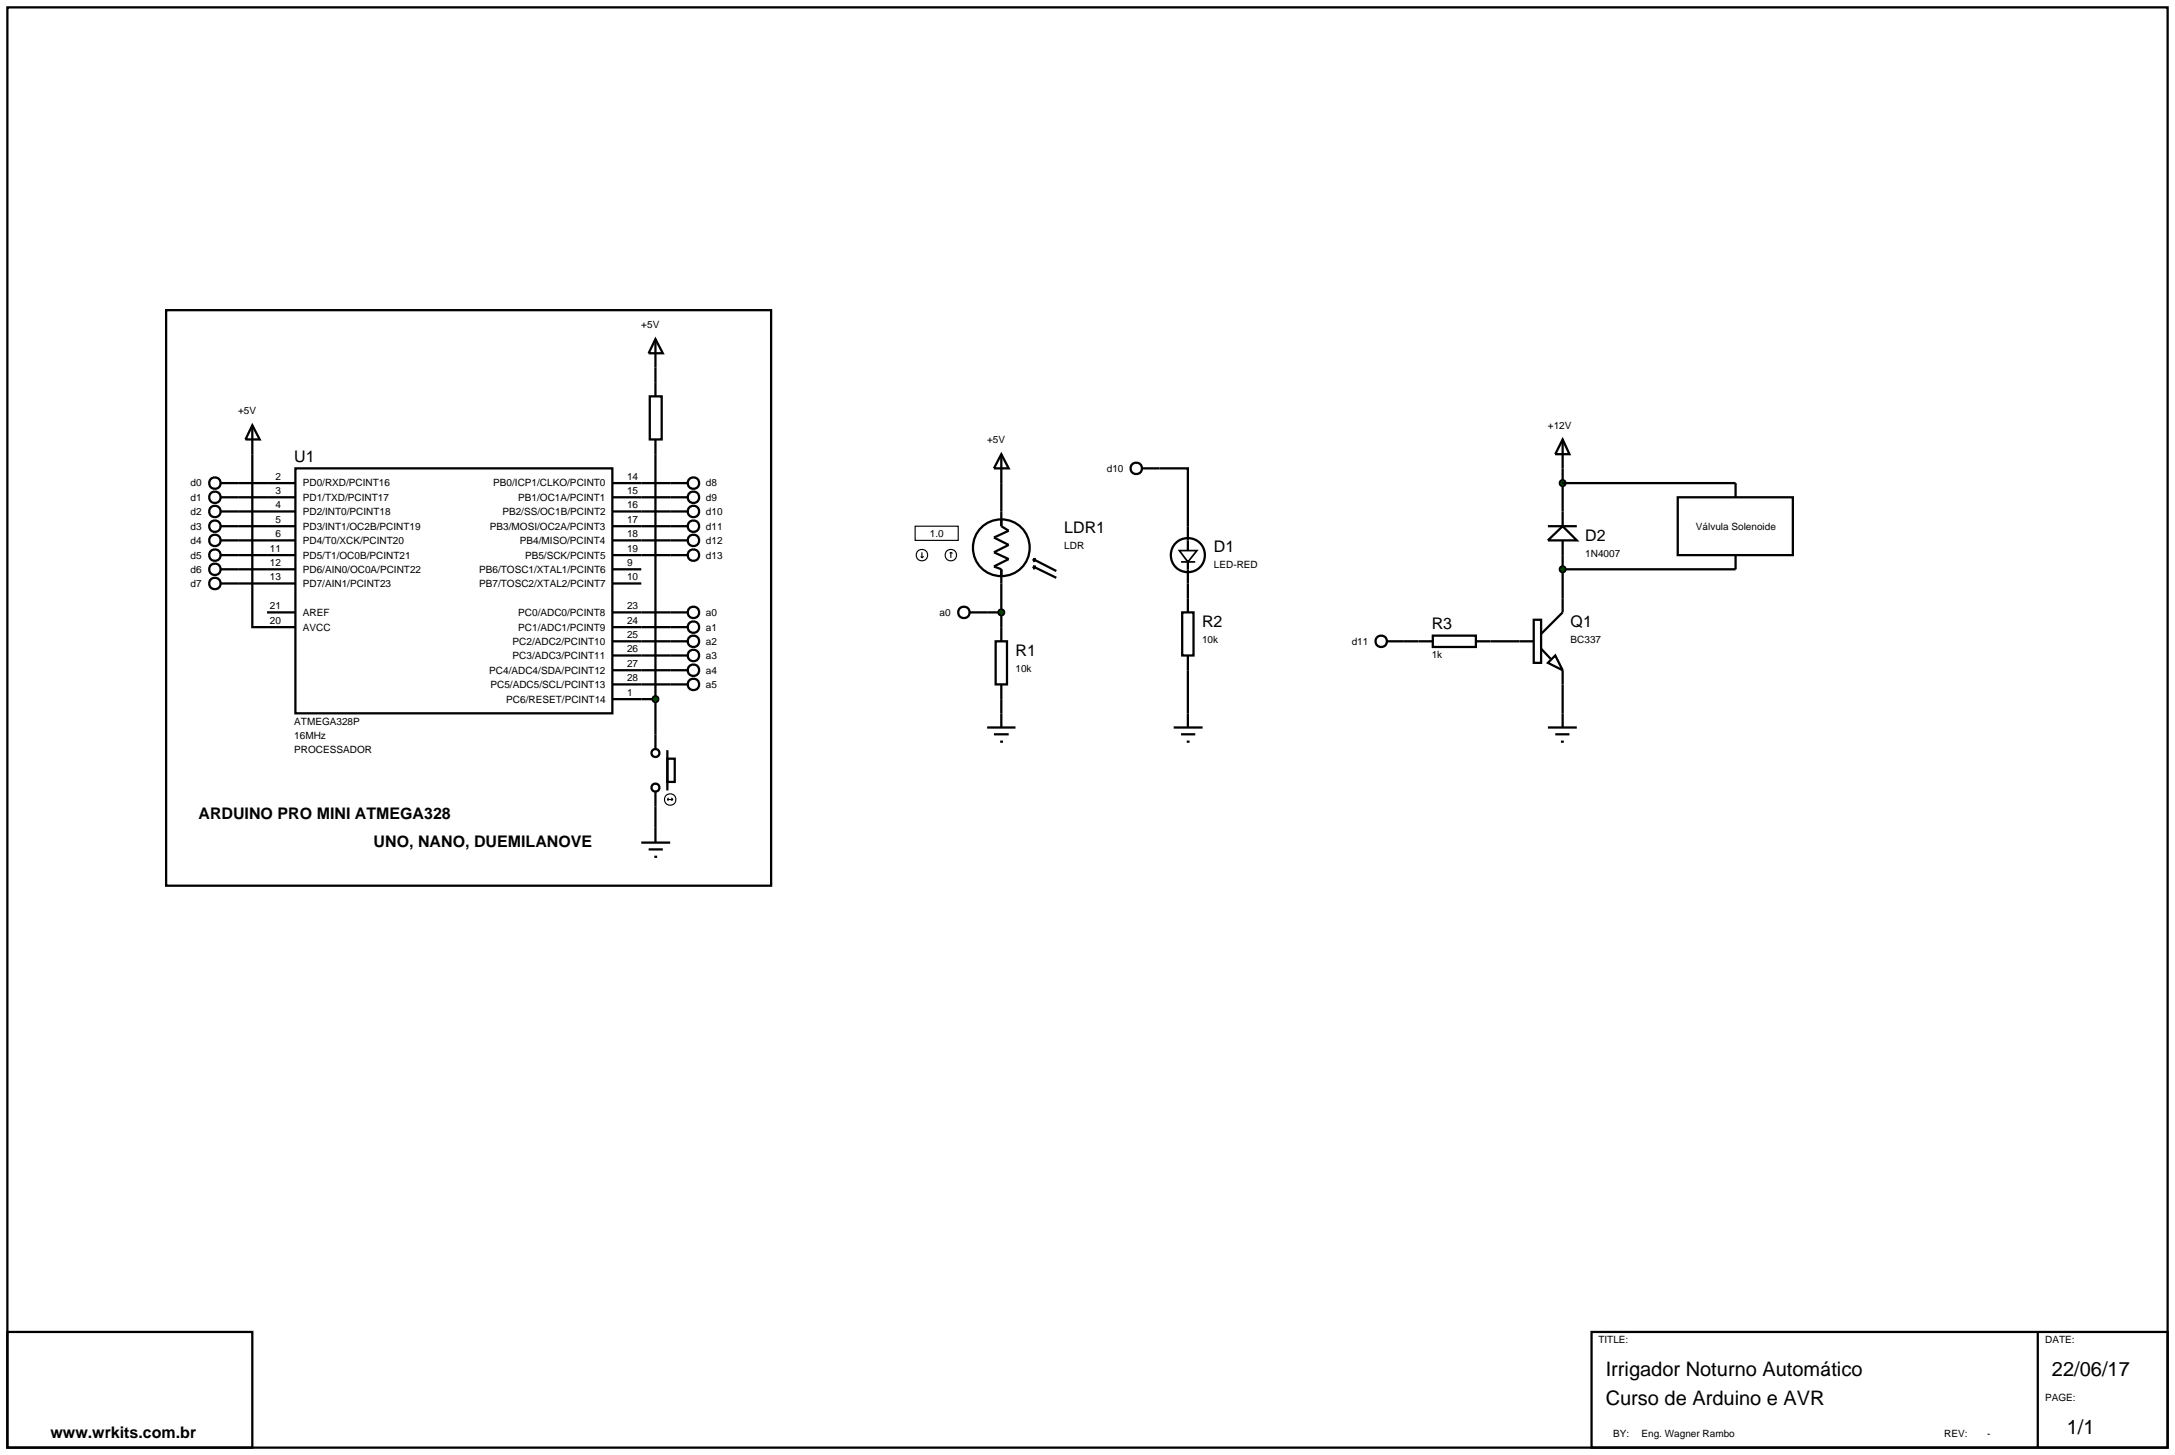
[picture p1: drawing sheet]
<svg xmlns="http://www.w3.org/2000/svg" width="384mm" height="257mm" viewBox="0 0 384 257" stroke-linecap="round" stroke-linejoin="round" font-family="sans-serif">
<g fill="none" stroke="#000" stroke-width=".4">
<path d="M1.3 1.3h381v254h-381zM29.3 54.7h106.7v101.5h-106.7zM44.5 75v35.6h7.6M44.5 75l1.3 2.5h-2.5zM114.6 69.9h2.1v7.6h-2.1zM115.6 64.8v5.1M115.6 77.5v54.6M38.9 85.2h13.2M38.9 87.7h13.2M38.9 92.8h13.2M38.9 90.2h13.2M38.9 95.3h13.2"/>
<path d="M38.9 97.9h13.2M52.1 82.6h55.9v43.2h-55.9zM108 85.2h13.2M108 87.7h13.2M108 92.8h13.2M108 90.2h13.2M108 95.3h13.2M108 97.9h13.2M176.6 85.2v5M204.5 82.6h5v10.2M275.6 82.6v7.6M275.6 97.9v7.6"/>
<path d="M38.9 100.4h13.2M38.9 102.9h13.2M47.1 108h5M108 100.4h5.1M108 102.9h5.1M108 108h13.2M108 110.6h13.2M108 113.1h13.2M108 115.6h13.2M108 118.2h13.2M174.1 108h2.5M176.6 102.9v7.7"/>
<path d="M209.5 102.9v2.6M209.5 118.2v7.6M247.6 113.1h2.6M262.9 113.1h5.1M108 120.7h13.2M108 123.3h7.6M115.6 139.7v8.9M117.7 133.8h1.3v4.1h-1.3zM117.7 132.3v7.1M176.6 123.3v2.5M275.6 120.7v5.1M113.1 148.6h5.1"/>
<path d="M114.4 149.8h2.5M115.4 151.1h.5M1.3 234.9h43.2v20.4h-43.2zM280.7 234.9h101.6v20.4h-101.6zM359.4 234.9v20.4"/>
<circle cx="37.9" cy="90.2" r="1.01"/>
<circle cx="37.9" cy="92.8" r="1.01"/>
<circle cx="37.9" cy="85.2" r="1.01"/>
<circle cx="37.9" cy="97.9" r="1.01"/>
<circle cx="37.9" cy="87.7" r="1.01"/>
<circle cx="37.9" cy="95.3" r="1.01"/>
<circle cx="122.3" cy="87.7" r="1.01"/>
<circle cx="122.3" cy="95.3" r="1.01"/>
<circle cx="122.3" cy="97.9" r="1.01"/>
<circle cx="122.3" cy="85.2" r="1.01"/>
<circle cx="122.3" cy="90.2" r="1.01"/>
<circle cx="122.3" cy="92.8" r="1.01"/>
<circle cx="37.9" cy="102.9" r="1.01"/>
<circle cx="37.9" cy="100.4" r="1.01"/>
<circle cx="122.3" cy="113.1" r="1.01"/>
<circle cx="122.3" cy="108" r="1.01"/>
<circle cx="122.3" cy="110.6" r="1.01"/>
<circle cx="122.3" cy="115.6" r="1.01"/>
<circle cx="122.3" cy="118.2" r="1.01"/>
<circle cx="115.6" cy="132.8" r=".7"/>
<circle cx="115.6" cy="138.9" r=".7"/>
<circle cx="122.3" cy="120.7" r="1.01"/>
</g>
<g fill="none" stroke="#000" stroke-width=".2">
<path d="M117.7 141h1M117.7 141l.2 .2M117.9 140.7l-.2 .3M118.4 140.7l.3 .3M118.7 141l-.3 .2"/>
<circle cx="118.2" cy="141" r="1.01"/>
</g>
<path d="M115.3 122.9l.3-.1-.5 .5zM115.6 122.8l.4 .2 .1 .3zM115.6 123.8l.5-.5-.1 .3zM115.1 123.3l.5 .5-.3-.1z" fill="#004000" stroke="#000" stroke-width=".4"/>
<path d="M115.6 122.8l.5 .5-.5 .5-.5-.5z" fill="#004000"/>
<g fill="none" stroke="#000" stroke-width=".4">
<path d="M115.6 59.8l1.3 2.5h-2.5zM115.6 59.8v5M176.6 90.2v2.6l1.3 .8-2.6 1.2 2.6 1.3-2.6 1.3 2.6 1.2-2.6 1.3 1.3 .5v2.5M182.2 99.9l4.1 2M182.2 99.9l.3 .5M182.2 99.9h.5M182.2 98.6l4.1 2.1M182.2 98.6l.3 .5M182.2 98.6h.5M171 108h3.1M175.6 113.1h2v7.6h-2zM176.6 110.6v2.5"/>
<path d="M174.1 128.3h5M175.3 129.5h2.6M176.4 130.8h.5M176.6 120.7v2.6M176.6 125.8v2.5"/>
<circle cx="176.6" cy="96.6" r="5"/>
<circle cx="170" cy="108" r="1.01"/>
</g>
<g fill="none" stroke="#000" stroke-width=".2">
<path d="M161.4 92.8h7.6v2.5h-7.6zM162.4 98.1l.2 .3M162.6 97.4v1M162.9 98.1l-.3 .3M167.7 97.4l-.2 .2M167.7 97.4l.3 .2M167.7 97.4v1"/>
<circle cx="162.6" cy="97.9" r="1.01"/>
<circle cx="167.7" cy="97.9" r="1.01"/>
</g>
<path d="M176.3 107.6l.3-.1-.5 .5zM176.6 107.5l.3 .1 .2 .4zM176.6 108.5l.5-.5-.2 .4zM176.1 108l.5 .5-.4-.2z" fill="#004000" stroke="#000" stroke-width=".4"/>
<path d="M176.6 107.5l.5 .5-.5 .5-.5-.5z" fill="#004000"/>
<g fill="none" stroke="#000" stroke-width=".4">
<path d="M275.6 77.5l1.2 2.6h-2.5zM275.6 77.5v5.1M176.6 80.1l1.3 2.5h-2.6zM176.6 80.1v5.1M201.4 82.6h3.1M209.5 92.8v4.3M209.5 99.1v3.8M273 95.3l2.6-2.5 2.5 2.5zM273 92.8h5.1M275.6 90.2v2.6M275.6 95.3v2.6M295.9 87.7h20.3v10.2h-20.3z"/>
<path d="M208.5 108h2v7.6h-2zM209.5 105.5v2.5M209.5 115.6v2.6M244.6 113.1h3M250.2 113.1h2.5M252.7 112.1h7.6v2h-7.6zM260.3 113.1h2.6M207 128.3h5.1M208.3 129.5h2.5M209.3 130.8h.5M209.5 125.8v2.5M273 128.3h5.1"/>
<path d="M274.3 129.5h2.5M275.3 130.8h.5M275.6 125.8v2.5"/>
<circle cx="200.4" cy="82.6" r="1.01"/>
<circle cx="209.5" cy="97.9" r="3"/>
<circle cx="243.6" cy="113.1" r="1.01"/>
</g>
<path d="M208 97.1h3.1l-1.6 2zM208.3 99.1h2.5" fill="none" stroke="#000" stroke-width=".3"/>
<path d="M275.3 84.8l.3-.1-.5 .5zM275.6 84.7l.4 .2 .1 .3zM275.6 85.7l.5-.5-.2 .4zM275.1 85.2l.5 .5-.4-.2z" fill="#004000" stroke="#000" stroke-width=".4"/>
<path d="M275.6 84.7l.5 .5-.5 .5-.5-.5z" fill="#004000"/>
<path d="M275.6 85.2h30.5v2.5M306.1 97.9v2.5h-30.5M268 113.1h2.5M270.5 109.3h1.3v7.6h-1.3zM271.8 114.4l1.7 1.8M273 116.9l1.3-1.3 1.3 2.6zM275.6 105.5v2.5l-3.8 3.8M275.6 118.2v2.5" fill="none" stroke="#000" stroke-width=".4"/>
<path d="M275.2 100.1l.4-.2-.5 .5zM275.6 99.9l.3 .1 .2 .4zM276.1 100.4l-.1 .3-.4 .2zM275.1 100.4l.5 .5-.4-.2z" fill="#004000" stroke="#000" stroke-width=".4"/>
<path d="M275.1 100.4l.5-.5 .5 .5-.5 .5z" fill="#004000"/>
<g font-size="3.5">
<text x="283.2" y="242.7">Irrigador Noturno Automático</text>
<text x="361.9" y="242.7">22/06/17</text>
<text x="283.2" y="247.8">Curso de Arduino e AVR</text>
<text x="364.5" y="252.9">1/1</text>
</g>
<g font-size="2.8">
<text x="51.9" y="81.5">U1</text>
<text x="187.7" y="94.1">LDR1</text>
<text x="279.6" y="95.4">D2</text>
<text x="214.1" y="97.4">D1</text>
<text x="212" y="110.6">R2</text>
<text x="252.5" y="111">R3</text>
<text x="277" y="110.6">Q1</text>
<text x="179.1" y="115.7">R1</text>
<text x="35" y="144.4">ARDUINO PRO MINI ATMEGA328</text>
<text x="65.9" y="149.5">UNO, NANO, DUEMILANOVE</text>
<text x="8.9" y="253.6">www.wrkits.com.br</text>
</g>
<g font-size="1.8">
<text x="113.1" y="57.8">+5V</text>
<text x="42" y="73.1">+5V</text>
<text x="273" y="75.6">+12V</text>
<text x="174.1" y="78.1">+5V</text>
<text x="195.2" y="83.2">d10</text>
<text x="33.6" y="85.8">d0</text>
<text x="33.6" y="88.3">d1</text>
<text x="48.6" y="89.6">4</text>
<text x="48.6" y="87.1">3</text>
<text x="48.6" y="84.6">2</text>
<text x="53.4" y="88.3">PD1/TXD/PCINT17</text>
<text x="53.4" y="85.8">PD0/RXD/PCINT16</text>
<text x="87" y="85.8">PB0/ICP1/CLKO/PCINT0</text>
<text x="91.4" y="88.3">PB1/OC1A/PCINT1</text>
<text x="110.6" y="84.6">14</text>
<text x="110.6" y="87.1">15</text>
<text x="110.6" y="89.6">16</text>
<text x="124.5" y="85.8">d8</text>
<text x="124.5" y="88.3">d9</text>
<text x="33.6" y="93.4">d3</text>
<text x="33.6" y="90.8">d2</text>
<text x="33.6" y="95.9">d4</text>
<text x="48.6" y="94.7">6</text>
<text x="48.6" y="92.2">5</text>
<text x="53.4" y="95.9">PD4/T0/XCK/PCINT20</text>
<text x="53.4" y="93.4">PD3/INT1/OC2B/PCINT19</text>
<text x="53.4" y="90.8">PD2/INT0/PCINT18</text>
<text x="86.4" y="93.4">PB3/MOSI/OC2A/PCINT3</text>
<text x="88.6" y="90.8">PB2/SS/OC1B/PCINT2</text>
<text x="91.7" y="95.9">PB4/MISO/PCINT4</text>
<text x="110.6" y="92.2">17</text>
<text x="110.6" y="94.7">18</text>
<text x="124.5" y="90.8">d10</text>
<text x="124.5" y="93.4">d11</text>
<text x="124.5" y="95.9">d12</text>
<text x="164" y="94.7">1.0</text>
<text x="299.1" y="93.4">Válvula Solenoide</text>
<text x="33.6" y="98.5">d5</text>
<text x="33.6" y="101">d6</text>
<text x="47.6" y="99.8">12</text>
<text x="47.6" y="97.3">11</text>
<text x="53.4" y="101">PD6/AIN0/OC0A/PCINT22</text>
<text x="53.4" y="98.5">PD5/T1/OC0B/PCINT21</text>
<text x="84.5" y="101">PB6/TOSC1/XTAL1/PCINT6</text>
<text x="92.6" y="98.5">PB5/SCK/PCINT5</text>
<text x="110.6" y="97.3">19</text>
<text x="110.6" y="99.8">9</text>
<text x="124.5" y="98.5">d13</text>
<text x="187.7" y="96.9">LDR</text>
<text x="214.1" y="100.2">LED-RED</text>
<text x="279.6" y="98.2">1N4007</text>
<text x="33.6" y="103.5">d7</text>
<text x="47.6" y="107.4">21</text>
<text x="47.6" y="102.3">13</text>
<text x="53.4" y="103.5">PD7/AIN1/PCINT23</text>
<text x="84.5" y="103.5">PB7/TOSC2/XTAL2/PCINT7</text>
<text x="110.6" y="102.3">10</text>
<text x="110.6" y="107.4">23</text>
<text x="47.6" y="110">20</text>
<text x="53.4" y="111.2">AVCC</text>
<text x="53.4" y="108.6">AREF</text>
<text x="90.4" y="113.7">PC2/ADC2/PCINT10</text>
<text x="91.4" y="111.2">PC1/ADC1/PCINT9</text>
<text x="91.4" y="108.6">PC0/ADC0/PCINT8</text>
<text x="110.6" y="112.5">25</text>
<text x="110.6" y="110">24</text>
<text x="124.5" y="108.6">a0</text>
<text x="124.5" y="111.2">a1</text>
<text x="124.5" y="113.7">a2</text>
<text x="165.7" y="108.6">a0</text>
<text x="212" y="113.4">10k</text>
<text x="238.4" y="113.7">d11</text>
<text x="277" y="113.4">BC337</text>
<text x="86.3" y="118.8">PC4/ADC4/SDA/PCINT12</text>
<text x="90.4" y="116.2">PC3/ADC3/PCINT11</text>
<text x="110.6" y="117.6">27</text>
<text x="110.6" y="115">26</text>
<text x="124.5" y="116.2">a3</text>
<text x="124.5" y="118.8">a4</text>
<text x="179.1" y="118.5">10k</text>
<text x="252.5" y="116.1">1k</text>
<text x="86.5" y="121.3">PC5/ADC5/SCL/PCINT13</text>
<text x="89.3" y="123.9">PC6/RESET/PCINT14</text>
<text x="110.6" y="122.7">1</text>
<text x="110.6" y="120.1">28</text>
<text x="124.5" y="121.3">a5</text>
<text x="51.9" y="127.8">ATMEGA328P</text>
<text x="51.9" y="130.3">16MHz</text>
<text x="51.9" y="132.8">PROCESSADOR</text>
<text x="281.9" y="236.9">TITLE:</text>
<text x="360.7" y="236.9">DATE:</text>
<text x="360.7" y="247">PAGE:</text>
<text x="284.5" y="253.4">BY:</text>
<text x="289.5" y="253.4">Eng. Wagner Rambo</text>
<text x="342.9" y="253.4">REV:</text>
<text x="350.5" y="253.4">-</text>
</g>
</svg>
